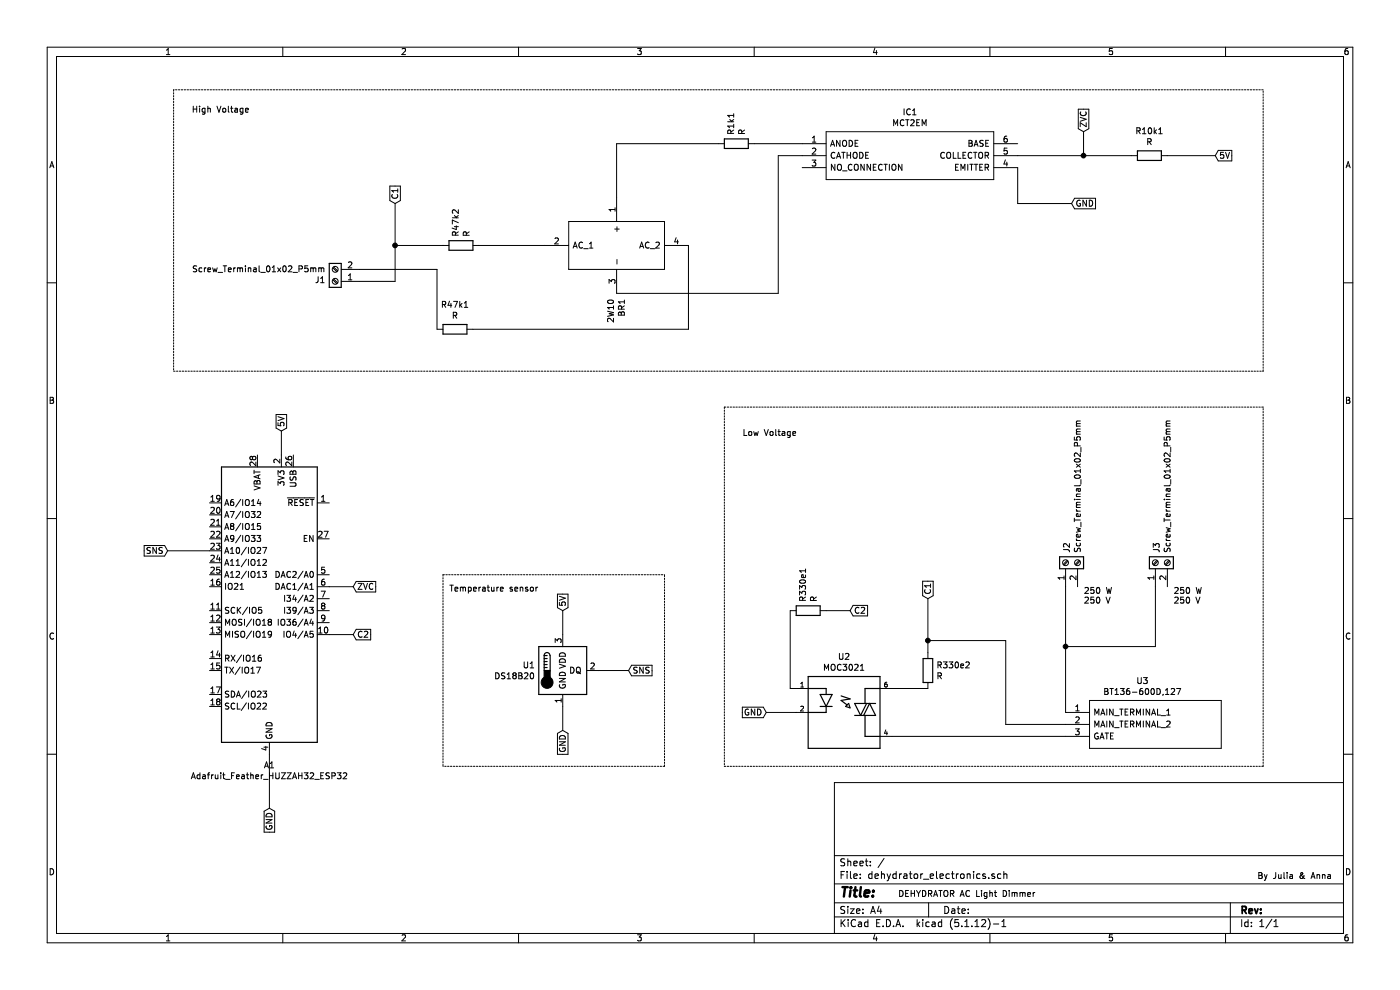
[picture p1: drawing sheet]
EESchema Schematic File Version 4
EELAYER 30 0
EELAYER END
$Descr A4 11693 8268
encoding utf-8
Sheet 1 1
Title ""
Date ""
Rev ""
Comp ""
Comment1 ""
Comment2 ""
Comment3 ""
Comment4 ""
$EndDescr
Text Notes 9800 5050 0    50   ~ 0
250 W\n250 V
Text Notes 9050 5050 0    50   ~ 0
250 W\n250 V
$Comp
L MCU_Module:Adafruit_Feather_HUZZAH32_ESP32 A1
U 1 1
P 2250 5000
F 0 "A1" H 2250 3611 50  0000 C CNN
F 1 "Adafruit_Feather_HUZZAH32_ESP32" H 2250 3520 50  0000 C CNN
F 2 "Module:Adafruit_Feather" H 2350 3650 50  0001 L CNN
F 3 "https://cdn-learn.adafruit.com/downloads/pdf/adafruit-huzzah32-esp32-feather.pdf" H 2250 3800 50  0001 C CNN
	1    2250 5000
	1    0    0    -1  
$EndComp
$Comp
L Sensor_Temperature:DS18B20 U1
U 1 1
P 4700 5600
F 0 "U1" H 4470 5646 50  0000 R CNN
F 1 "DS18B20" H 4470 5555 50  0000 R CNN
F 2 "temp:TO-92-TO92127P495H2044-3" H 3700 5350 50  0001 C CNN
F 3 "http://datasheets.maximintegrated.com/en/ds/DS18B20.pdf" H 4550 5850 50  0001 C CNN
	1    4700 5600
	1    0    0    -1  
$EndComp
$Comp
L MOC3021:MOC3021 U2
U 1 1
P 7050 5950
F 0 "U2" H 7050 6417 50  0000 C CNN
F 1 "MOC3021" H 7050 6326 50  0000 C CNN
F 2 "DIP762W45P254L889H508Q6" H 7050 5950 50  0001 L BNN
F 3 "" H 7050 5950 50  0001 L BNN
F 4 "DIP-6" H 7050 5950 50  0001 L BNN "PACKAGE"
F 5 "FAIRCHILD SEMICONDUCTOR" H 7050 5950 50  0001 L BNN "MANUFACTURER"
F 6 "" H 7050 5950 50  0001 L BNN "PARTREV"
F 7 "IPC 7351B" H 7050 5950 50  0001 L BNN "STANDARD"
	1    7050 5950
	1    0    0    -1  
$EndComp
$Comp
L BT136-600D_127:BT136-600D,127 U3
U 1 1
P 8900 5950
F 0 "U3" H 9542 6215 50  0000 C CNN
F 1 "BT136-600D,127" H 9542 6124 50  0000 C CNN
F 2 "TO254P470X1000X2000-3P" H 10250 6050 50  0001 L CNN
F 3 "https://datasheet.datasheetarchive.com/originals/distributors/SFDatasheet-4/sf-00080882.pdf" H 10250 5950 50  0001 L CNN
F 4 "Standard triac,BT136-600D 4A 600V NXP, BT136-600D,127, TRIAC, 600V 25A, Gate Trigger 1.5V 10mA, 3-Pin TO-220AB" H 10250 5850 50  0001 L CNN "Description"
F 5 "4.7" H 10250 5750 50  0001 L CNN "Height"
F 6 "Nexperia" H 10250 5650 50  0001 L CNN "Manufacturer_Name"
F 7 "BT136-600D,127" H 10250 5550 50  0001 L CNN "Manufacturer_Part_Number"
F 8 "" H 10250 5450 50  0001 L CNN "Mouser Part Number"
F 9 "" H 10250 5350 50  0001 L CNN "Mouser Price/Stock"
F 10 "BT136-600D,127" H 10250 5250 50  0001 L CNN "Arrow Part Number"
F 11 "https://www.arrow.com/en/products/bt136-600d127/nxp-semiconductors" H 10250 5150 50  0001 L CNN "Arrow Price/Stock"
	1    8900 5950
	1    0    0    -1  
$EndComp
$Comp
L fab:Screw_Terminal_01x02_P5mm J2
U 1 1
P 8900 4700
F 0 "J2" H 8980 4692 50  0000 L CNN
F 1 "Screw_Terminal_01x02_P5mm" H 8980 4601 50  0000 L CNN
F 2 "fab:TerminalBlock_OnShore_1x02_P5.00mm_Horizontal" H 8900 4700 50  0001 C CNN
F 3 "https://www.on-shore.com/wp-content/uploads/OSTTAXX0161.pdf" H 8900 4700 50  0001 C CNN
	1    8900 4700
	0    -1   -1   0   
$EndComp
$Comp
L fab:Screw_Terminal_01x02_P5mm J1
U 1 1
P 2800 2350
F 0 "J1" H 2880 2342 50  0000 L CNN
F 1 "Screw_Terminal_01x02_P5mm" H 2880 2251 50  0000 L CNN
F 2 "fab:TerminalBlock_OnShore_1x02_P5.00mm_Horizontal" H 2800 2350 50  0001 C CNN
F 3 "https://www.on-shore.com/wp-content/uploads/OSTTAXX0161.pdf" H 2800 2350 50  0001 C CNN
	1    2800 2350
	-1   0    0    1   
$EndComp
$Comp
L fab:Screw_Terminal_01x02_P5mm J3
U 1 1
P 9650 4700
F 0 "J3" H 9730 4692 50  0000 L CNN
F 1 "Screw_Terminal_01x02_P5mm" H 9730 4601 50  0000 L CNN
F 2 "fab:TerminalBlock_OnShore_1x02_P5.00mm_Horizontal" H 9650 4700 50  0001 C CNN
F 3 "https://www.on-shore.com/wp-content/uploads/OSTTAXX0161.pdf" H 9650 4700 50  0001 C CNN
	1    9650 4700
	0    -1   -1   0   
$EndComp
$Comp
L fab:R R47k1
U 1 1
P 3800 2750
F 0 "R47k1" V 3593 2750 50  0000 C CNN
F 1 "R" V 3684 2750 50  0000 C CNN
F 2 "fab:R_1206" V 3730 2750 50  0001 C CNN
F 3 "~" H 3800 2750 50  0001 C CNN
	1    3800 2750
	0    1    1    0   
$EndComp
$Comp
L fab:R R330e2
U 1 1
P 7750 5600
F 0 "R330e2" H 7820 5646 50  0000 L CNN
F 1 "R" H 7820 5555 50  0000 L CNN
F 2 "fab:R_1206" V 7680 5600 50  0001 C CNN
F 3 "~" H 7750 5600 50  0001 C CNN
	1    7750 5600
	1    0    0    -1  
$EndComp
$Comp
L fab:R R10k1
U 1 1
P 9600 1300
F 0 "R10k1" V 9393 1300 50  0000 C CNN
F 1 "R" V 9484 1300 50  0000 C CNN
F 2 "fab:R_1206" V 9530 1300 50  0001 C CNN
F 3 "~" H 9600 1300 50  0001 C CNN
	1    9600 1300
	0    1    1    0   
$EndComp
$Comp
L fab:R R330e1
U 1 1
P 6750 5100
F 0 "R330e1" H 6820 5146 50  0000 L CNN
F 1 "R" H 6820 5055 50  0000 L CNN
F 2 "fab:R_1206" V 6680 5100 50  0001 C CNN
F 3 "~" H 6750 5100 50  0001 C CNN
	1    6750 5100
	0    -1   -1   0   
$EndComp
Wire Wire Line
	6500 1300 6700 1300
Wire Wire Line
	6300 1200 6700 1200
$Comp
L fab:R R1k1
U 1 1
P 6150 1200
F 0 "R1k1" H 6220 1246 50  0000 L CNN
F 1 "R" H 6220 1155 50  0000 L CNN
F 2 "fab:R_1206" V 6080 1200 50  0001 C CNN
F 3 "~" H 6150 1200 50  0001 C CNN
	1    6150 1200
	0    -1   -1   0   
$EndComp
$Comp
L fab:R R47k2
U 1 1
P 3850 2050
F 0 "R47k2" H 3920 2096 50  0000 L CNN
F 1 "R" H 3920 2005 50  0000 L CNN
F 2 "fab:R_1206" V 3780 2050 50  0001 C CNN
F 3 "~" H 3850 2050 50  0001 C CNN
	1    3850 2050
	0    -1   -1   0   
$EndComp
$Comp
L MCT2EM:MCT2EM IC1
U 1 1
P 6700 1200
F 0 "IC1" H 7600 1465 50  0000 C CNN
F 1 "MCT2EM" H 7600 1374 50  0000 C CNN
F 2 "DIP762W51P254L851H508Q6N" H 8350 1300 50  0001 L CNN
F 3 "https://www.onsemi.com/pdf/datasheet/mct2em-d.pdf" H 8350 1200 50  0001 L CNN
F 4 "ON Semiconductor, MCT2EM DC Input Transistor Output Optocoupler, Through Hole, 6-Pin MDIP" H 8350 1100 50  0001 L CNN "Description"
F 5 "5.08" H 8350 1000 50  0001 L CNN "Height"
F 6 "ON Semiconductor" H 8350 900 50  0001 L CNN "Manufacturer_Name"
F 7 "MCT2EM" H 8350 800 50  0001 L CNN "Manufacturer_Part_Number"
F 8 "512-MCT2EM" H 8350 700 50  0001 L CNN "Mouser Part Number"
F 9 "https://www.mouser.co.uk/ProductDetail/ON-Semiconductor-Fairchild/MCT2EM?qs=O7upWGTj0%2FNEchdi7sj7cA%3D%3D" H 8350 600 50  0001 L CNN "Mouser Price/Stock"
F 10 "MCT2EM" H 8350 500 50  0001 L CNN "Arrow Part Number"
F 11 "https://www.arrow.com/en/products/mct2em/on-semiconductor?region=nac" H 8350 400 50  0001 L CNN "Arrow Price/Stock"
	1    6700 1200
	1    0    0    -1  
$EndComp
$Comp
L 2W10:2W10 BR1
U 1 1
P 5150 1650
F 0 "BR1" H 5994 1696 50  0000 L CNN
F 1 "2W10" H 5994 1605 50  0000 L CNN
F 2 "2W10" H 5800 2050 50  0001 L CNN
F 3 "http://uk.rs-online.com/web/p/products/9179051P" H 5800 1950 50  0001 L CNN
F 4 "HY Electronic Corp 2W10, Common Anode, Common Cathode Bridge Rectifier, 2A 1000V, 4-Pin WOB" H 5800 1850 50  0001 L CNN "Description"
F 5 "5.6" H 5800 1750 50  0001 L CNN "Height"
F 6 "HY Electronic Corp" H 5800 1650 50  0001 L CNN "Manufacturer_Name"
F 7 "2W10" H 5800 1550 50  0001 L CNN "Manufacturer_Part_Number"
F 8 "" H 5800 1450 50  0001 L CNN "Mouser Part Number"
F 9 "" H 5800 1350 50  0001 L CNN "Mouser Price/Stock"
F 10 "" H 5800 1250 50  0001 L CNN "Arrow Part Number"
F 11 "" H 5800 1150 50  0001 L CNN "Arrow Price/Stock"
	1    5150 1650
	0    1    1    0   
$EndComp
Text GLabel 6400 5950 0    50   Input ~ 0
GND
Text GLabel 8950 1700 2    50   Input ~ 0
GND
Text GLabel 2250 6750 3    50   Input ~ 0
GND
Wire Wire Line
	7450 6150 8900 6150
Wire Wire Line
	7750 5750 7450 5750
Wire Wire Line
	5750 2050 5750 2750
Wire Wire Line
	5750 2750 3950 2750
Wire Wire Line
	5150 2450 6500 2450
Wire Wire Line
	6500 2450 6500 1300
Wire Wire Line
	6000 1200 5150 1200
Wire Wire Line
	5150 1200 5150 1650
Wire Wire Line
	4550 2050 4000 2050
Wire Wire Line
	3700 2050 3300 2050
Wire Wire Line
	3300 2050 3300 2350
Wire Wire Line
	3300 2350 3000 2350
Wire Wire Line
	3650 2750 3650 2250
Wire Wire Line
	3650 2250 3000 2250
Text GLabel 3300 1700 1    50   Input ~ 0
C1
Wire Wire Line
	3300 2050 3300 1700
Connection ~ 3300 2050
Wire Wire Line
	6650 5750 6600 5750
Wire Wire Line
	6600 5750 6600 5100
Text GLabel 7750 5000 1    50   Input ~ 0
C1
Wire Wire Line
	6650 5950 6400 5950
Wire Wire Line
	8500 1400 8500 1700
Wire Wire Line
	8500 1700 8950 1700
Text GLabel 10150 1300 2    50   Input ~ 0
5V
Text GLabel 9050 1100 1    50   Input ~ 0
ZVC
Wire Wire Line
	8500 1300 9050 1300
Wire Wire Line
	9750 1300 10150 1300
Wire Wire Line
	9050 1100 9050 1300
Connection ~ 9050 1300
Wire Wire Line
	9050 1300 9450 1300
Wire Wire Line
	7750 5000 7750 5350
Wire Wire Line
	7750 5350 8400 5350
Wire Wire Line
	8400 5350 8400 6050
Wire Wire Line
	8400 6050 8900 6050
Connection ~ 7750 5350
Wire Wire Line
	7750 5350 7750 5450
Wire Wire Line
	8900 5950 8900 5400
Wire Wire Line
	8900 5400 9650 5400
Wire Wire Line
	9650 5400 9650 4900
Connection ~ 8900 5400
Wire Wire Line
	8900 5400 8900 4900
Text GLabel 2350 3600 1    50   Input ~ 0
5V
Text GLabel 2950 4900 2    50   Input ~ 0
ZVC
Text GLabel 1400 4600 0    50   Input ~ 0
SNS
Text GLabel 2950 5300 2    50   Input ~ 0
C2
Text GLabel 7100 5100 2    50   Input ~ 0
C2
Wire Wire Line
	6900 5100 7100 5100
Wire Wire Line
	2750 5300 2950 5300
Wire Wire Line
	2750 4900 2950 4900
Wire Wire Line
	2250 6300 2250 6750
Wire Wire Line
	1400 4600 1750 4600
Wire Wire Line
	2350 3600 2350 3800
Text GLabel 4700 5100 1    50   Input ~ 0
5V
Text GLabel 4700 6100 3    50   Input ~ 0
GND
Text GLabel 5250 5600 2    50   Input ~ 0
SNS
Wire Wire Line
	4700 5100 4700 5300
Wire Wire Line
	5000 5600 5250 5600
Wire Wire Line
	4700 5900 4700 6100
Wire Notes Line
	10550 3100 10550 750 
Wire Notes Line
	10550 750  1450 750 
Wire Notes Line
	1450 750  1450 3100
Wire Notes Line
	1450 3100 10550 3100
Wire Notes Line
	6050 6400 10550 6400
Wire Notes Line
	10550 6400 10550 3400
Wire Notes Line
	10550 3400 6050 3400
Wire Notes Line
	6050 3400 6050 6400
Wire Notes Line
	5550 6400 5550 4800
Wire Notes Line
	3700 4800 3700 6400
Text Notes 7500 7500 0    50   ~ 0
DEHYDRATOR AC Light Dimmer\n
Text Notes 10500 7350 0    50   ~ 0
By Julia & Anna
Text Notes 1600 950  0    50   ~ 0
High Voltage\n
Text Notes 6200 3650 0    50   ~ 0
Low Voltage\n
Text Notes 3750 4950 0    50   ~ 0
Temperature sensor
Wire Notes Line
	5550 6400 3700 6400
Wire Notes Line
	3700 4800 5550 4800
$EndSCHEMATC
